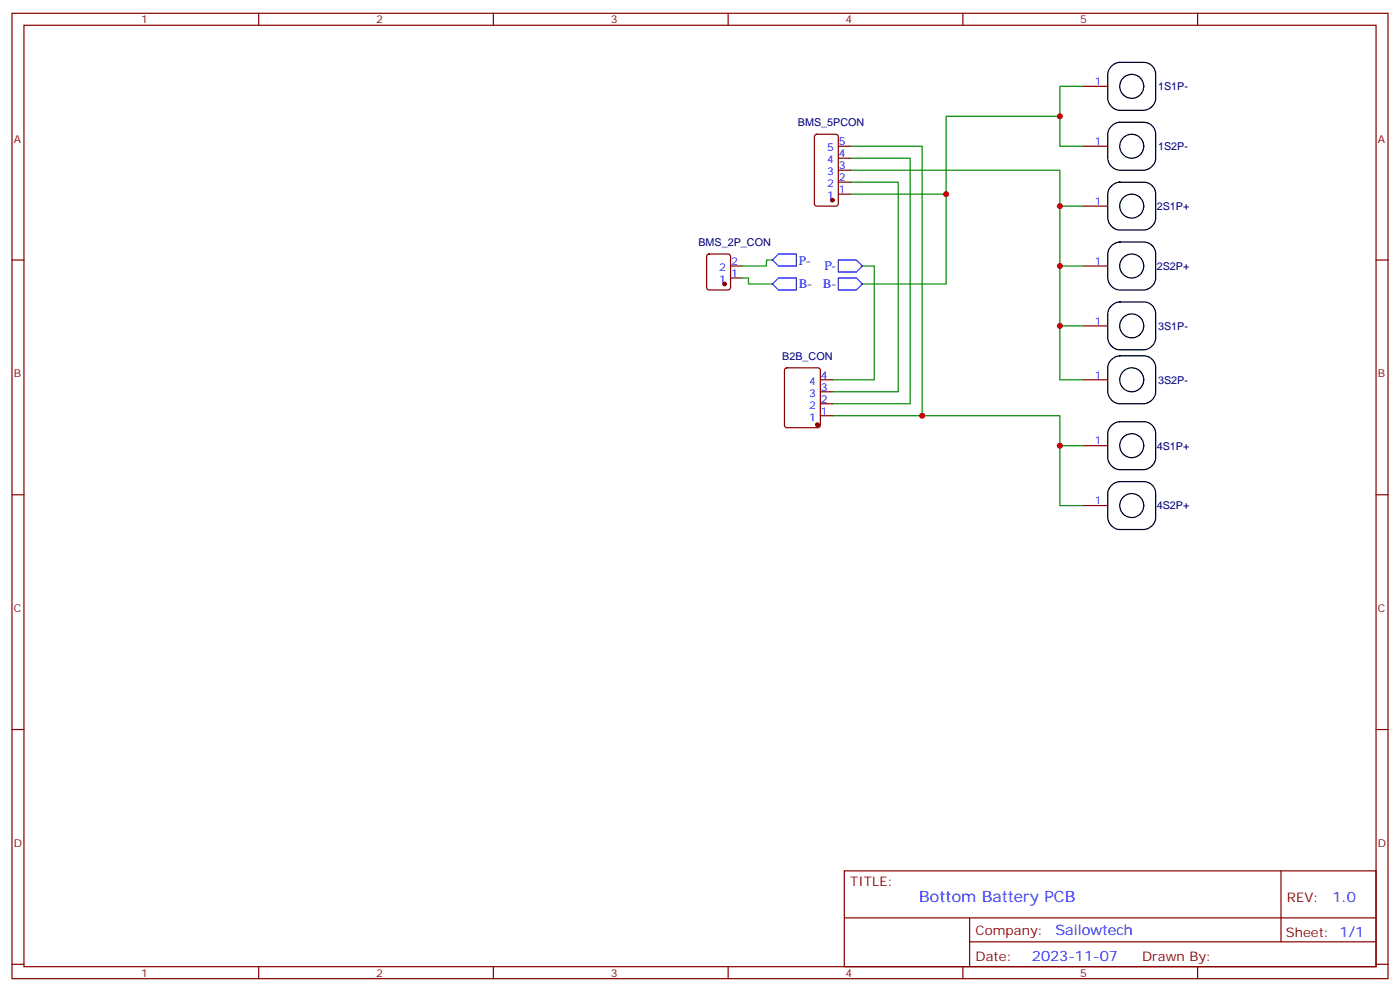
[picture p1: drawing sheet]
<svg xmlns="http://www.w3.org/2000/svg" width="412mm" height="292mm" viewBox="0 0 412 292" stroke-linecap="round" stroke-linejoin="round" font-family="sans-serif">
<g fill="none" stroke="#870000" stroke-width=".35">
<path d="M3.5 3.9h405.4v284.4h-405.4zM7.1 7.4h398.2v277.3h-398.2zM76.2 3.9v3.5M145.3 3.9v3.5M214.5 3.9v3.5M283.6 3.9v3.5M352.8 3.9v3.5M240.1 39.8l.5-.3h5.6l.7 .5v20l-.4 .7h-5.9l-.7-.4v-20zM319.3 25.4h7M246.9 57.2h3.6M246.9 53.7h3.6M246.9 50.1h3.6"/>
<path d="M246.9 46.6h3.6M246.9 43.1h3.6M319.3 43.1h7M3.5 76.6h3.6M208.4 75l.4-.2h5.7l.6 .5 .1 9.4-.5 .7h-5.9l-.6-.5-.1-9.4zM215.2 78.4h3.5M319.3 78.4h7M319.3 60.7h7M405.3 76.6h3.6M215.2 81.9h3.5M319.3 96h7M231.3 108.5l.5-.2h9.1l.7 .5 .1 16.5-.5 .6-9.4 .1-.7-.5v-16.5z"/>
<path d="M241.7 118.9h3.5M241.7 115.4h3.5M241.7 111.9h3.5M319.3 111.9h7M241.7 122.4h3.5M319.3 131.3h7M3.5 145.7h3.6M319.3 148.9h7M405.3 145.7h3.6M3.5 214.9h3.6M405.3 214.9h3.6M248.7 256.5h156.6v28.2h-156.6z"/>
<path d="M377.3 256.5v20.9M248.7 270.4h156.5M285.6 277.4h119.6M285.6 270.4v14.1M3.5 284h3.6M76.2 284.7v3.6M145.3 284.7v3.6M214.5 284.7v3.6M283.6 284.7v3.6M352.8 284.7v3.6M405.3 284h3.6"/>
</g>
<g fill="none" stroke="#008700" stroke-width=".35">
<path d="M312.2 34.3h-33.5v22.9M319.3 25.4h-7.1v17.7h7.1M250.5 53.7h14.1v61.7h-19.4M250.5 46.6h17.6v72.3h-22.9M250.5 43.1h21.1v79.3M250.5 57.2h28.2v26.4h-24.7M250.5 50.1h61.7v10.6M227.5 76.6h-1.7v1.8h-7.1M254 78.4h3.5v33.5h-12.3M312.2 78.4h7.1M319.3 60.7h-7.1v51.2h7.1M218.7 81.9h1.8v1.7h7"/>
<path d="M312.2 96h7.1M245.2 122.4h67v8.9M319.3 131.3h-7.1v17.6h7.1"/>
</g>
<path d="M229.3 74.8h5.3v3.6h-5.3l-1.8-1.8zM246.9 76.6h5.3l1.8 1.8-1.8 1.7h-5.3zM227.5 83.6l1.8-1.7h5.3v3.5h-5.3zM246.9 81.9h5.3l1.8 1.7-1.8 1.8h-5.3z" fill="none" stroke="#00f" stroke-width=".35"/>
<g fill="#870000" stroke="#870000" stroke-width=".35">
<circle cx="245.2" cy="58.9" r=".53"/>
<circle cx="213.4" cy="83.6" r=".53"/>
<circle cx="240.8" cy="125.1" r=".53"/>
</g>
<g fill="none" stroke="#000" stroke-width=".35">
<path d="M327.5 19.4a3.6 3.6 0 0 1 2.3-1h7.1a3.5 3.5 0 0 1 3.5 3.5v7.1a3.8 3.8 0 0 1-3.5 3.5h-7.1a3.8 3.8 0 0 1-3.5-3.5v-7.1a3.5 3.5 0 0 1 1.2-2.5zM327.5 37.1a3.6 3.6 0 0 1 2.3-1.1h7.1a3.5 3.5 0 0 1 3.5 3.5v7.1a3.8 3.8 0 0 1-3.5 3.5h-7.1a3.8 3.8 0 0 1-3.5-3.5v-7.1a3.5 3.5 0 0 1 1.2-2.4zM327.5 54.7a3.6 3.6 0 0 1 2.3-1h7.1a3.5 3.5 0 0 1 3.5 3.5v7a3.8 3.8 0 0 1-3.5 3.6h-7.1a3.8 3.8 0 0 1-3.5-3.6v-7a3.5 3.5 0 0 1 1.2-2.5zM327.5 72.3a3.6 3.6 0 0 1 2.3-1h7.1a3.5 3.5 0 0 1 3.5 3.5v7.1a3.8 3.8 0 0 1-3.5 3.5h-7.1a3.8 3.8 0 0 1-3.5-3.5v-7.1a3.5 3.5 0 0 1 1.2-2.5zM327.5 90a3.6 3.6 0 0 1 2.3-1.1h7.1a3.5 3.5 0 0 1 3.5 3.6v7a3.8 3.8 0 0 1-3.5 3.5h-7.1a3.8 3.8 0 0 1-3.5-3.5v-7a3.5 3.5 0 0 1 1.2-2.5zM327.5 105.8a3.6 3.6 0 0 1 2.3-1h7.1a3.5 3.5 0 0 1 3.5 3.5v7.1a3.8 3.8 0 0 1-3.5 3.5h-7.1a3.8 3.8 0 0 1-3.5-3.5v-7.1a3.5 3.5 0 0 1 1.2-2.5zM327.5 125.2a3.6 3.6 0 0 1 2.3-1h7.1a3.5 3.5 0 0 1 3.5 3.5v7.1a3.8 3.8 0 0 1-3.5 3.5h-7.1a3.8 3.8 0 0 1-3.5-3.5v-7.1a3.5 3.5 0 0 1 1.2-2.5zM327.5 142.9a3.6 3.6 0 0 1 2.3-1h7.1a3.5 3.5 0 0 1 3.5 3.5v7a3.8 3.8 0 0 1-3.5 3.6h-7.1a3.8 3.8 0 0 1-3.5-3.6v-7a3.5 3.5 0 0 1 1.2-2.5z"/>
<circle cx="333.4" cy="25.4" r="3.5"/>
<circle cx="333.4" cy="43.1" r="3.5"/>
<circle cx="333.4" cy="78.4" r="3.5"/>
<circle cx="333.4" cy="60.7" r="3.5"/>
<circle cx="333.4" cy="96" r="3.5"/>
<circle cx="333.4" cy="111.9" r="3.5"/>
<circle cx="333.4" cy="131.3" r="3.5"/>
<circle cx="333.4" cy="148.9" r="3.5"/>
</g>
<g fill="#c00">
<circle cx="312.2" cy="96" r=".88"/>
<circle cx="312.2" cy="78.4" r=".88"/>
<circle cx="312.2" cy="131.3" r=".88"/>
<circle cx="312.2" cy="34.3" r=".88"/>
<circle cx="278.7" cy="57.2" r=".88"/>
<circle cx="312.2" cy="60.7" r=".88"/>
<circle cx="271.6" cy="122.4" r=".88"/>
</g>
<text font-size="4.6" fill="#00f" x="270.8" y="265.5">Bottom Battery PCB</text>
<g font-size="4.2" fill="#00f">
<text x="392.5" y="265.8">1.0</text>
<text x="310.9" y="275.3">Sailowtech</text>
<text x="304" y="283.1">2023-11-07</text>
</g>
<g font-size="3.9" fill="#00f">
<text x="235.3" y="77.9">P-</text>
<text x="242.8" y="79.6">P-</text>
<text x="235.3" y="85">B-</text>
<text x="242.4" y="84.9">B-</text>
</g>
<g font-size="3.9" fill="#800">
<text x="250.5" y="261.1">TITLE:</text>
<text x="379.1" y="265.8">REV:</text>
<text x="287.4" y="275.3">Company:</text>
<text x="378.7" y="275.9">Sheet: 1/1</text>
<text x="287.4" y="283">Date:</text>
<text x="336.4" y="283.1">Drawn By:</text>
</g>
<g font-size="3.2" fill="#800">
<text x="41.6" y="6.9">1</text>
<text x="110.8" y="6.9">2</text>
<text x="179.9" y="6.9">3</text>
<text x="249.1" y="6.9">4</text>
<text x="318.2" y="6.9">5</text>
<text x="4.1" y="42">A</text>
<text x="405.9" y="42">A</text>
<text x="4.1" y="111.2">B</text>
<text x="405.9" y="111.2">B</text>
<text x="4.1" y="180.3">C</text>
<text x="405.9" y="180.3">C</text>
<text x="4.1" y="249.4">D</text>
<text x="405.9" y="249.4">D</text>
<text x="41.6" y="287.7">1</text>
<text x="110.8" y="287.7">2</text>
<text x="179.9" y="287.7">3</text>
<text x="249.1" y="287.7">4</text>
<text x="318.2" y="287.7">5</text>
</g>
<g font-size="3.2" fill="#00f">
<text x="322.5" y="25.1">1</text>
<text x="243.6" y="44.5">5</text>
<text x="247.1" y="46.2">4</text>
<text x="247.1" y="42.7">5</text>
<text x="322.5" y="42.7">1</text>
<text x="243.6" y="51.5">3</text>
<text x="243.6" y="48">4</text>
<text x="247.1" y="53.3">2</text>
<text x="247.1" y="49.8">3</text>
<text x="243.6" y="58.6">1</text>
<text x="243.6" y="55.1">2</text>
<text x="247.1" y="56.8">1</text>
<text x="322.5" y="60.4">1</text>
<text x="215.4" y="78">2</text>
<text x="322.5" y="78">1</text>
<text x="211.9" y="83.3">1</text>
<text x="211.9" y="79.8">2</text>
<text x="215.4" y="81.5">1</text>
<text x="322.5" y="95.6">1</text>
<text x="238.3" y="113.3">4</text>
<text x="241.8" y="111.5">4</text>
<text x="322.5" y="111.5">1</text>
<text x="238.3" y="116.8">3</text>
<text x="241.8" y="118.6">2</text>
<text x="241.8" y="115">3</text>
<text x="238.3" y="123.9">1</text>
<text x="238.3" y="120.3">2</text>
<text x="241.8" y="122.1">1</text>
<text x="322.5" y="130.9">1</text>
<text x="322.5" y="148.6">1</text>
</g>
<g font-size="3.2" fill="#000080">
<text x="341.1" y="26.6">1S1P-</text>
<text x="235" y="37.1">BMS_5PCON</text>
<text x="341.1" y="44.2">1S2P-</text>
<text x="340.7" y="61.9">2S1P+</text>
<text x="205.7" y="72.4">BMS_2P_CON</text>
<text x="340.7" y="79.5">2S2P+</text>
<text x="341.1" y="97.1">3S1P-</text>
<text x="230.4" y="105.9">B2B_CON</text>
<text x="341.1" y="113">3S2P-</text>
<text x="340.7" y="132.4">4S1P+</text>
<text x="340.7" y="150.1">4S2P+</text>
</g>
</svg>
